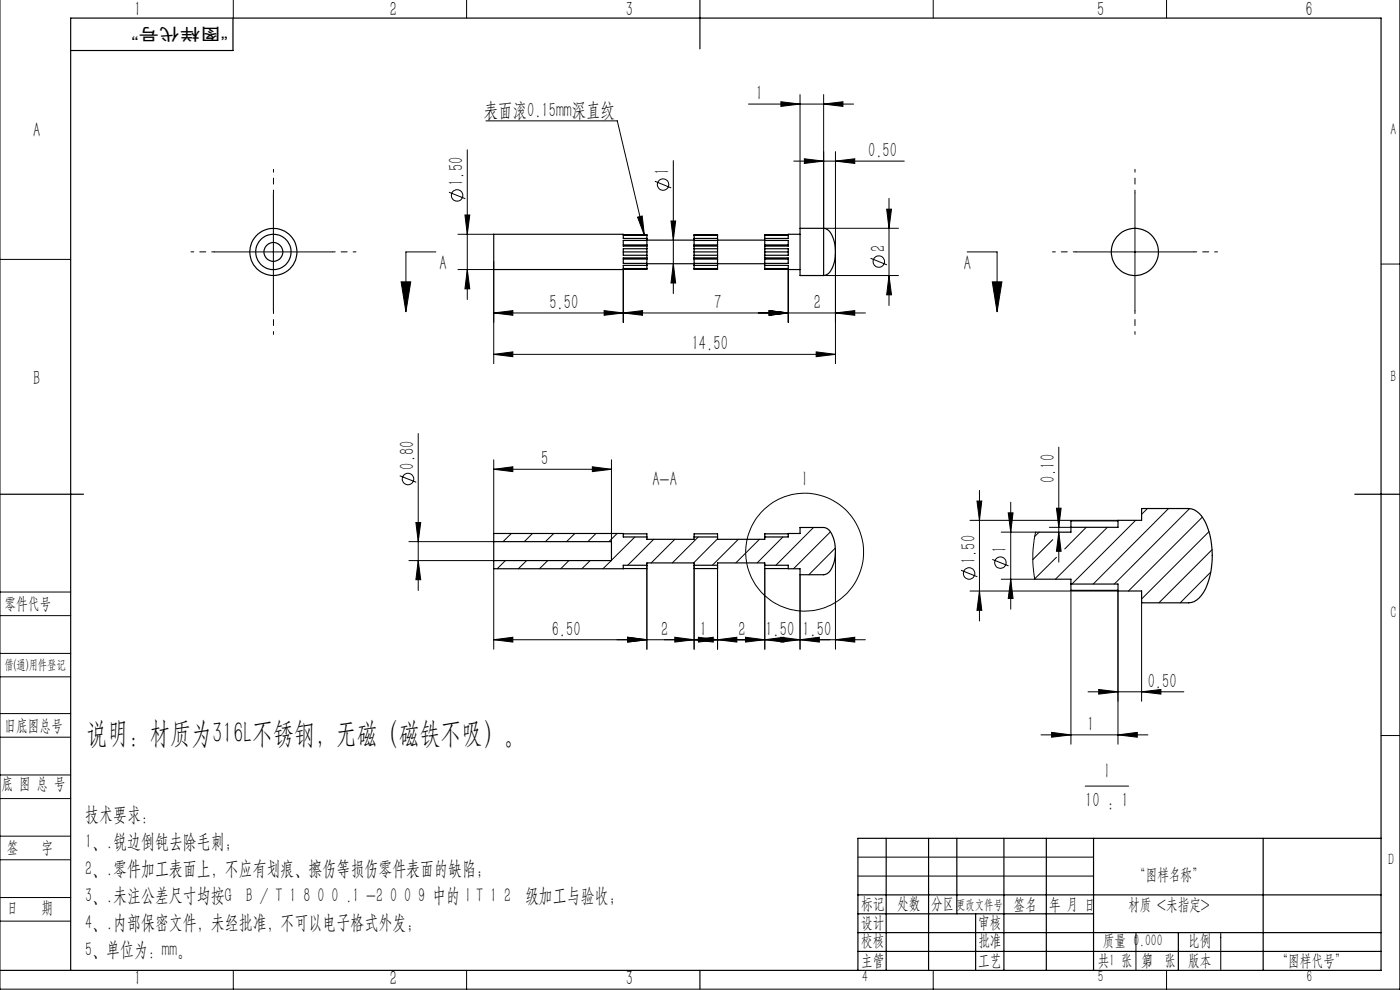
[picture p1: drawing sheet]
<svg xmlns="http://www.w3.org/2000/svg" width="297mm" height="210mm" viewBox="0 0 297 210" stroke-linecap="round" stroke-linejoin="round" font-family="sans-serif">
<g fill="none" stroke="#000" stroke-width=".21">
<path d="M0 -.1v209.9h297v-209.9M49.5 0v3.8M99 0v3.8M198 0v3.8M247.5 0v3.8M99.1 31.8v31.7M103.1 25.6h27.9l5.7 24.3M138.9 38.4l3.5 1.5M142.8 34.1v28.2M158.8 22.1h22.3M165.7 21.6l4 .5-4 .5zM168.4 34.2h23.4"/>
<path d="M169.7 20.1v28.3M170.6 33.7l4.1 .5-4.1 .5zM174.7 22.1l4.1-.5v1zM174.7 20.1v28.3h15.9M177.2 34.2l4.1-.5v1zM177.2 32.2v44.9M0 55h15M45.5 53.4h25M58 40.9v25M85.1 59.8h2l-1 6.3zM92.5 53.4h-6.4v12.7M95.2 40.8l3.5 1.3"/>
<path d="M97.2 57.2h7.5M97.2 49.7h7.5M98.6 45.6h1.1l-.6 4.1zM99.1 57.2l.6 4.1h-1.1zM104.7 55.4v21.7M132.2 57v11.4M135.3 46.1l.9-.3 .5 4.1zM142.3 46.9h1l-.5 4zM142.8 55.9l.5 4.1h-1zM167.2 57v11.4M174.7 58.4h15.9M184.7 54.8l3.5 1.4"/>
<path d="M188.1 44.4h1l-.5 4zM188.6 58.4l.5 4.1h-1zM188.6 42.1v22.7M205.2 53.4h6.3v12.7M210.5 59.8h2l-1 6.3zM228.2 53.4h25.1M240.8 40.9v25M293 56h4M104.7 75.2l4.1-.6v1.1zM104.7 66.4l4.1-.5v1zM104.7 75.2h72.5M104.7 66.4h78.9"/>
<path d="M128.2 65.9l4 .5-4 .5zM132.2 66.4l4.1-.5v1zM163.2 65.9l4 .5-4 .5zM173.1 74.6l4.1 .6-4.1 .5zM177.2 66.4l4.1-.5v1zM88.7 92v33.3M104.7 99.5l4.1-.5v1zM104.7 97.5v15.7M104.7 99.5h25M125.7 99l4 .5-4 .5zM129.7 97.5v17.4M224.6 94.9v24.3"/>
<path d="M84.8 100.9l3.5 1.4M86.7 114.9h18M86.7 118.9h18M88.2 110.8h1.1l-.6 4.1zM88.7 118.9l.6 4.1h-1.1zM107.2 118.9l-1.7 1.7M108.5 113.2l-1.8 1.7M111.7 118.9l-1.7 1.7M113 113.2l-1.8 1.7M116.2 118.9l-1.8 1.7M117.5 113.2l-1.8 1.7M120.7 118.9l-1.7 1.7"/>
<path d="M122 113.2l-1.8 1.7M125.2 118.9l-1.8 1.7M126.4 113.2l-1.7 1.7M129.7 118.9l-1.8 1.7M130.9 113.2l-1.7 1.7M134.7 113.9l-5 4.9M137.2 119.9v17.8M138.7 114.4l-5.5 5.5M143.2 114.4l-5.1 5M147.2 119.9v17.8M148.1 113.9l-5.5 5.5M152.2 119.9v17.8"/>
<path d="M152.2 114.3l-5.1 5.1M156.6 114.4l-5.5 5.5M161.1 114.4l-5 5M166.1 113.9l-5.5 5.5M172.6 111.9l-8 8M176.2 112.8l-7.9 7.8M177.2 116.3l-5.6 5.6M177.2 116.9v20.8M205.8 110.4h31.4M207.3 106.3h1l-.5 4.1zM207.8 104v27.7M210.5 118.7l3.5 1.3"/>
<path d="M212.4 112.9h7.3l-.6 4.4v2.7l.4 2.9h-7.1M213.9 108.8h1l-.5 4.1zM214.4 106.5v22.7M220.5 112.9l-1 .9M222.6 111.9h4.6M223.3 114.5l-4.2 4.2M224.1 107.8h1l-.5 4.1zM224.1 118.2l-4.6 4.6M224.6 112.9l.5 4h-1zM230.4 111.9l-4.5 4.5M234.9 111.9l-11 11M240.9 110.4l-13.5 13.5"/>
<path d="M243.4 107.9l-1.2 1.2M247.9 107.9l-16 16M252.4 107.9l-16 16M255.1 109.7l-15.7 15.7M256.5 112.8l-14.3 14.3M257.1 116.6l-11.2 11.3M0 138.6h15M0 125.6h15M0 130.6h15M104.7 135.7l4.1-.5v1zM104.7 135.7h78.9M104.7 120.6v17.1"/>
<path d="M133.1 135.2l4.1 .5-4.1 .5zM143.2 135.2l4 .5-4 .5zM147.2 135.7l4.1-.5v1zM148.2 135.2l4 .5-4 .5zM152.2 135.7l4.1-.5v1zM158.2 135.2l4 .5-4 .5zM162.2 135.7l4.1-.5v1zM162.2 120.6v17.1M165.7 135.2l4 .5-4 .5zM169.7 135.7l4.1-.5v1zM169.7 121.9v15.8M177.2 135.7l4.1-.5v1z"/>
<path d="M203.9 121l3.4 1.3M205.8 125.4h31.4v32.5M207.8 125.4l.5 4.1h-1zM214.4 122.9l.5 4.1h-1zM227.2 125.2v32.7M242.2 127.9v20.9M256.9 121.3l-6.5 6.6M0 143.6h15M0 156.4h15M0 151.4h15M220.8 155.9h22.7M223.1 155.4l4.1 .5-4.1 .5z"/>
<path d="M230.8 146.7h20.3M233.1 146.3l4.1 .4-4.1 .5zM237.2 155.9l4.1-.5v1zM242.2 146.7l4.1-.4v.9zM293 156h4M0 169.4h15M0 164.4h15M0 177.4h15M230.2 166.7h9.2M0 182.4h15M0 190.4h15M0 195.4h15"/>
<path d="M182 181.8h50M182 185.8h50M241 197.8v8M259 197.8v8M49.5 205.8v4M99 205.8v4M198 205.8v4M247.5 205.8v4"/>
<circle cx="140.7" cy="39.2" r="1.2"/>
<circle cx="97" cy="41.5" r="1.21"/>
<circle cx="186.4" cy="55.5" r="1.2"/>
<circle cx="86.6" cy="101.6" r="1.21"/>
<circle cx="170.7" cy="117.1" r="12.5"/>
<circle cx="212.2" cy="119.3" r="1.21"/>
<circle cx="205.6" cy="121.6" r="1.21"/>
</g>
<path d="M45.5 53.4h-5M58 40.9v-5M70.5 53.4h5M228.3 53.4h-5M240.8 40.9v-5M253.3 53.4h5M58 65.9v5M240.8 65.9v5" fill="none" stroke="#000" stroke-width=".21" stroke-dasharray="30.5 1.3 1.3 1.3" stroke-dashoffset="29.9"/>
<g fill="none" stroke="#000" stroke-width=".25">
<path d="M148.5 0v10.4M49.4 3.8v6.9h-34.4M132.2 53.4h5M132.2 52h5M132.2 55h5M137.2 49.9v-.1l-5-.1h-27.5v7.5h27.5l5-.1v-.1M137.2 49.9h-5v.7h5M137.2 50.6v.4M137.2 51h-5v1.2h5M137.2 52.2v.6M137.2 52.8h-5v1.3h5M137.2 54.1v.6"/>
<path d="M137.2 54.7h-5v1.2h5M137.2 55.9v.4M137.2 56.3h-5v.7h5M137.2 55.9h10M137.2 50.9h10M137.2 49.9v.7M137.2 51v1.2M137.2 52.8v1.3M137.2 54.7v1.2M137.2 56.3v.7M147.2 54.1v.6M147.2 52.2v.6"/>
<path d="M147.2 50.6v.4M147.2 55.9v.4M147.2 49.9v-.1h5v.1M147.2 57v.1h5v-.1M147.2 57h5M147.2 56.3h5M147.2 55.9h5M147.2 54.7h5M147.2 54.1h5M147.2 52.8h5M147.2 52.2h5M147.2 51h5"/>
<path d="M147.2 50.6h5M147.2 49.9h5M147.2 53.4h5M147.2 49.9v.7M147.2 51v1.2M147.2 52.8v1.3M147.2 54.7v1.2M147.2 56.3v.7M147.2 52h5M147.2 55h5M152.2 54.1v.6M152.2 52.2v.6"/>
<path d="M152.2 50.6v.4M152.2 55.9v.4M152.2 55.9h10M152.2 50.9h10M152.2 49.9v.7M152.2 51v1.2M152.2 52.8v1.3M152.2 54.7v1.2M152.2 56.3v.7M162.2 57v.1l7.5 .1M162.2 56.3h5v.7h-5M162.2 55.9v.4"/>
<path d="M162.2 54.7h5v1.2h-5M162.2 54.1v.6M162.2 52.8h5v1.3h-5M162.2 52.2v.6M162.2 51h5v1.2h-5M162.2 50.6v.4M162.2 49.9h5v.7h-5M162.2 53.4h5M162.2 49.9v.7M162.2 51v1.2M162.2 52.8v1.3M162.2 54.7v1.2"/>
<path d="M162.2 56.3v.7M162.2 52h5M162.2 55h5M169.7 49.7l-7.5 .1v.1M174.7 48.4a2.39 2.39 0 0 1 2 1.9 8.1 8.1 0 0 1-.9 7.7l-1.1 .4M174.7 48.4h-5v10h5M174.7 48.4v10M0 104.8h17.7M104.7 114.9v4M104.7 118.9v1.7h27.5v-.7h5M104.7 114.9h25v4h-25M132.2 113.2h5v1.2h10v-1.2h5v1.2h10v-1.2h5"/>
<path d="M137.2 113.9h-5v-.7h-27.5v1.7M147.2 113.9h5M147.2 119.9h5M162.2 113.9h5v-.7h2.5v-1.3h5a2.39 2.39 0 0 1 2 1.9 8.1 8.1 0 0 1-.9 7.6l-1.1 .5h-5v-1.3h-2.5v-.7h-5M227.2 111.9h10v-1.5h5v-2.5h10a4.9 4.9 0 0 1 3.9 3.7 17.6 17.6 0 0 1-.8 14.1 4 4 0 0 1-3.1 2.2h-10v-2.5h-5v-1.5h-10M237.2 110.5h-10v2.4h-7.5M287.4 104.8h9.6M132.2 120.6h5v-1.2h10v1.2h5v-1.2h10v1.2h5M219.5 122.9h7.7v2.3h10M188 177.8v28M197 177.8v28M203 177.8v16"/>
<path d="M213 177.8v28M222 177.8v28M232 177.8v28M268 177.8v28M293 177.8h-111v28M182 189.8h111M182 193.8h50M182 197.8h111M207 193.8v12M250 197.8v8M0 205.8h293v-202h-278v202M148.5 205.8v4"/>
<path d="M182 201.8h111"/>
<circle cx="58" cy="53.4" r="3.7"/>
<circle cx="58" cy="53.4" r="5"/>
<circle cx="58" cy="53.5" r="2"/>
<circle cx="240.8" cy="53.4" r="5"/>
</g>
<g fill="#000">
<path d="M135.3 46.1l.9-.3 .5 4.1z"/>
<path d="M174.7 22.1l4.1-.5v1zM165.7 21.6l4 .5-4 .5z"/>
<path d="M170.6 33.7l4.1 .5-4.1 .5zM177.2 34.2l4.1-.5v1zM132.2 66.4l4.1-.5v1zM163.2 65.9l4 .5-4 .5zM104.7 66.4l4.1-.5v1zM128.2 65.9l4 .5-4 .5zM163.2 65.9l4 .5-4 .5zM177.2 66.4l4.1-.5v1z"/>
<path d="M99.1 57.2l.6 4.1h-1.1zM98.6 45.6h1.1l-.6 4.1z"/>
<path d="M188.1 44.4h1l-.5 4zM188.6 58.4l.5 4.1h-1zM142.3 46.9h1l-.5 4zM142.8 55.9l.5 4.1h-1z"/>
<path d="M104.7 75.2l4.1-.6v1.1zM173.1 74.6l4.1 .6-4.1 .5z"/>
<path d="M210.5 59.8h2l-1 6.3zM85.1 59.8h2l-1 6.3z"/>
<path d="M125.7 99l4 .5-4 .5zM104.7 99.5l4.1-.5v1z"/>
<path d="M88.2 110.8h1.1l-.6 4.1zM88.7 118.9l.6 4.1h-1.1zM224.1 107.8h1l-.5 4.1zM224.6 112.9l.5 4h-1z"/>
<path d="M207.3 106.3h1l-.5 4.1zM207.8 125.4l.5 4.1h-1z"/>
<path d="M213.9 108.8h1l-.5 4.1zM214.4 122.9l.5 4.1h-1z"/>
<path d="M104.7 135.7l4.1-.5v1zM133.1 135.2l4.1 .5-4.1 .5z"/>
<path d="M147.2 135.7l4.1-.5v1zM133.1 135.2l4.1 .5-4.1 .5z"/>
<path d="M143.2 135.2l4 .5-4 .5zM152.2 135.7l4.1-.5v1zM233.1 146.3l4.1 .4-4.1 .5zM242.2 146.7l4.1-.4v.9z"/>
<path d="M162.2 135.7l4.1-.5v1zM148.2 135.2l4 .5-4 .5z"/>
<path d="M165.7 135.2l4 .5-4 .5zM177.2 135.7l4.1-.5v1z"/>
<path d="M169.7 135.7l4.1-.5v1zM158.2 135.2l4 .5-4 .5z"/>
<path d="M237.2 155.9l4.1-.5v1zM223.1 155.4l4.1 .5-4.1 .5z"/>
</g>
<text font-size="6.3" x="18.3" y="157.6">说明：材质为316L不锈钢，无磁（磁铁不吸）。</text>
<g font-size="4.4">
<text x="28.5" y="3.5">1</text>
<text x="82.7" y="3.5">2</text>
<text x="132.7" y="3.5">3</text>
<text x="232.7" y="3.5">5</text>
<text x="277" y="3.5">6</text>
<text x="160.3" y="21.2">1</text>
<text x="7.1" y="29.1">A</text>
<text x="102.6" y="24.7">表面滚0.15mm深直纹</text>
<text x="184.2" y="33.3">0.50</text>
<text x="98.3" y="39.4" transform="rotate(-90 98.3 39.4)">1.50</text>
<text x="142" y="37.1" transform="rotate(-90 142 37.1)">1</text>
<text x="187.8" y="53.5" transform="rotate(-90 187.8 53.5)">2</text>
<text x="93.2" y="57.2">A</text>
<text x="204.4" y="57.2">A</text>
<text x="116.5" y="65.5">5.50</text>
<text x="151.5" y="65.5">7</text>
<text x="172.7" y="65.5">2</text>
<text x="146.7" y="74.3">14.50</text>
<text x="7.1" y="81.6">B</text>
<text x="87.9" y="99.6" transform="rotate(-90 87.9 99.6)">0.80</text>
<text x="114.8" y="98.6">5</text>
<text x="138.4" y="103.1">A-A</text>
<text x="170.4" y="103">I</text>
<text x="223.8" y="102.5" transform="rotate(-90 223.8 102.5)">0.10</text>
<text x="206.9" y="119.6" transform="rotate(-90 206.9 119.6)">1.50</text>
<text x="213.5" y="117.3" transform="rotate(-90 213.5 117.3)">1</text>
<text x="117" y="134.8">6.50</text>
<text x="140.2" y="134.8">2</text>
<text x="148.5" y="134.8">1</text>
<text x="156.7" y="134.8">2</text>
<text x="162.4" y="134.8">1.50</text>
<text x="170.2" y="134.8">1.50</text>
<text x="243.5" y="145.9">0.50</text>
<text x="230.6" y="155">1</text>
<text x="234.6" y="165">I</text>
<text x="230.2" y="171.2">10 : 1</text>
<text x="28.5" y="208.9">1</text>
<text x="82.7" y="208.9">2</text>
<text x="132.7" y="208.9">3</text>
</g>
<g font-size="4.2">
<text x="18.1" y="174.2">技术要求：</text>
<text x="18.1" y="179.9">1、.锐边倒钝去除毛刺；</text>
<text x="18.1" y="185.6">2、.零件加工表面上，不应有划痕、擦伤等损伤零件表面的缺陷；</text>
<text x="18.1" y="191.4">3、.未注公差尺寸均按G B / T 1 8 0 0 .1 -2 0 0 9 中的 I T 1 2 级加工与验收；</text>
<text x="18.1" y="197.1">4、.内部保密文件，未经批准，不可以电子格式外发；</text>
<text x="18.1" y="202.8">5、单位为：mm。</text>
</g>
<g font-size="3.5">
<text x="48.3" y="6" transform="rotate(-180 48.3 6)">“图样代号”</text>
<text x="295" y="28.6">A</text>
<text x="295" y="81.1">B</text>
<text x="1" y="129.1">零件代号</text>
<text x="295" y="131.1">C</text>
<text x="1" y="155">旧底图总号</text>
<text x=".3" y="167.4">底 图 总 号</text>
<text x="1.4" y="180.9">签</text>
<text x="8.8" y="180.9">字</text>
<text x="294.5" y="183.6">D</text>
<text x="240.6" y="186.6">“图样名称”</text>
<text x="1.4" y="193.7">日</text>
<text x="8.8" y="193.7">期</text>
<text x="182.7" y="192.8">标记</text>
<text x="182.7" y="196.8">设计</text>
<text x="190.3" y="192.8">处数</text>
<text x="197.5" y="192.8">分区</text>
<text x="207.5" y="196.8">审核</text>
<text x="215" y="193">签名</text>
<text x="222.6" y="193">年 月 日</text>
<text x="239.3" y="193">材质 &lt;未指定&gt;</text>
<text x="182.7" y="200.8">校核</text>
<text x="207.5" y="200.8">批准</text>
<text x="234" y="200.8">质量 0.000</text>
<text x="252" y="200.8">比例</text>
<text x="182.7" y="205">主管</text>
<text x="182.9" y="208.4">4</text>
<text x="207.5" y="205">工艺</text>
<text x="232.9" y="208.4">5</text>
<text x="232.9" y="205">共 张</text>
<text x="235.3" y="205">1</text>
<text x="242.1" y="205">第1 张</text>
<text x="252" y="205">版本</text>
<text x="270.8" y="205">“图样代号”</text>
<text x="277.1" y="208.4">6</text>
</g>
<g font-size="2.8">
<text x="1" y="141.9">借(通)用件登记</text>
<text x="202.9" y="192.8">更改文件号</text>
</g>
</svg>
